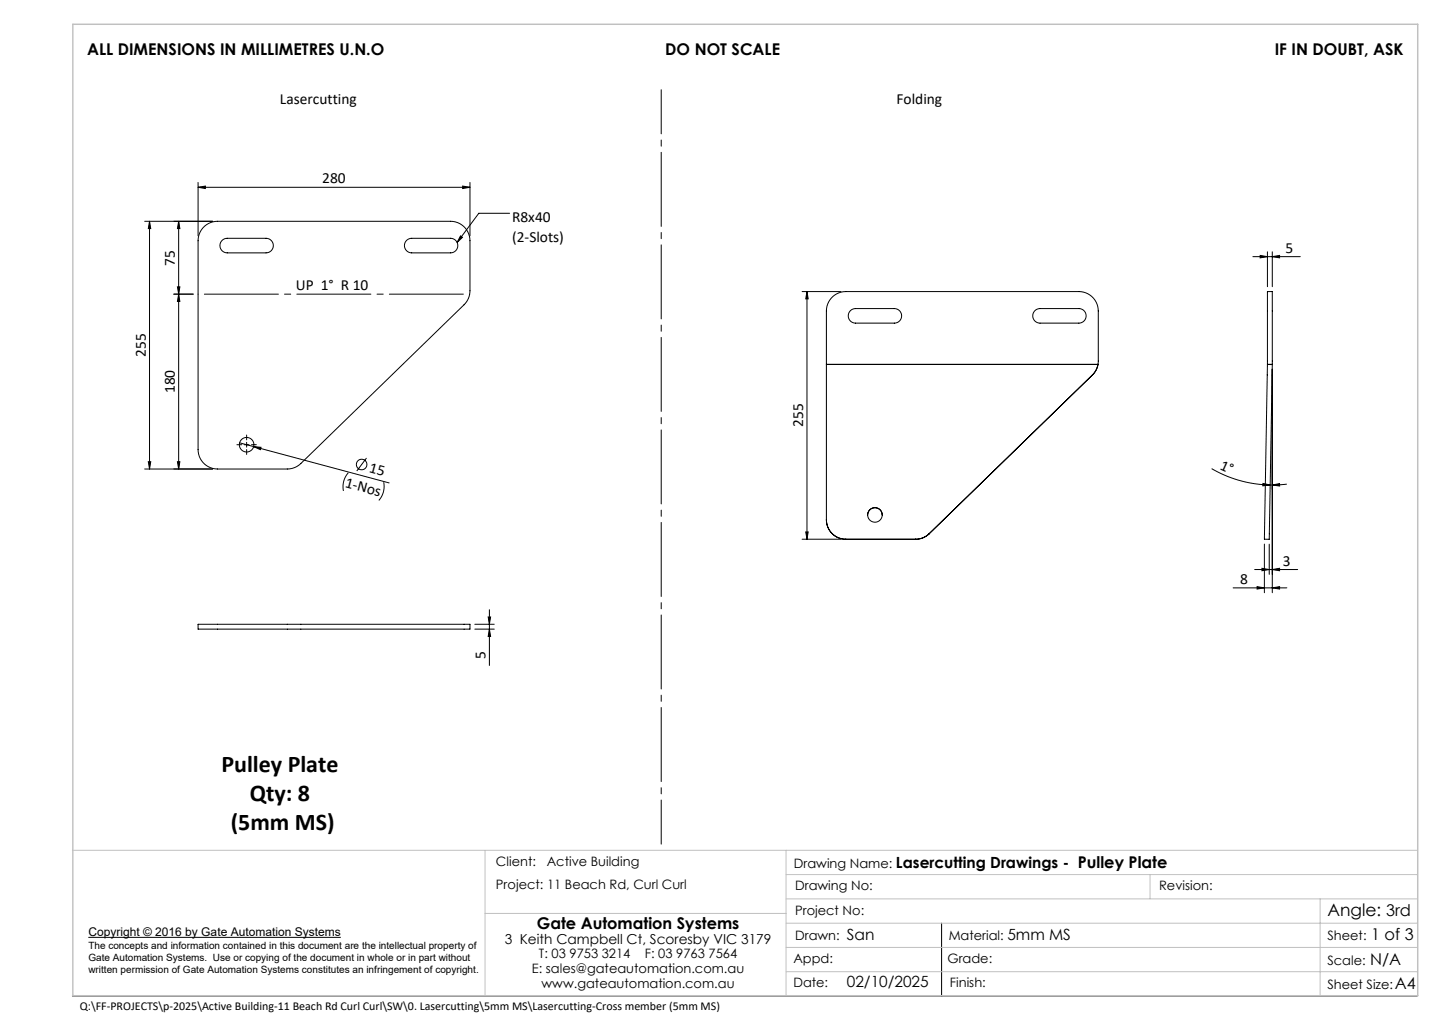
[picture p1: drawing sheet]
<svg xmlns="http://www.w3.org/2000/svg" width="297mm" height="210mm" viewBox="0 0 297 210" stroke-linecap="round" stroke-linejoin="round" font-family="sans-serif">
<g fill="none" stroke="#000" stroke-width=".21">
<path d="M40.8 38.6l1.5-.3v.5zM40.8 37.6v11M40.8 38.6h56M95.3 38.3l1.5 .3-1.5 .2zM96.8 37.6v11M30.8 45.6l.2 1.5h-.5zM30.8 45.6v51M36.5 59.1h.5l-.2 1.5zM36.8 45.6v51M36.8 45.6l.2 1.5h-.5zM42.1 46.6l1.3-.8 1.4-.2h48a4 4 0 0 1 4 4v10.3a4 4 0 0 1-1.2 2.8l-33.6 32.7a4 4 0 0 1-2.8 1.2h-14.4a4 4 0 0 1-4-4v-43l.1-1 .4-.9zM43.8 45.6h-14"/>
<path d="M45.7 49.5l.5-.3 .6-.1h8a1.5 1.5 0 0 1 1.5 1.5 1.5 1.5 0 0 1-1.5 1.5h-8a1.5 1.5 0 0 1-1.4-1 1.5 1.5 0 0 1 .3-1.6zM83.7 49.5l.5-.3 .6-.1h8a1.5 1.5 0 0 1 1.5 1.5 1.5 1.5 0 0 1-1.5 1.5h-8a1.5 1.5 0 0 1-1.4-1 1.5 1.5 0 0 1 .3-1.6zM94.8 48.6l.4 .3-1 1zM105 43.9h-6.4l-4.4 6M258 52.8h9.8M259.5 52.6l1.5 .2-1.5 .3zM261 51.8v7.2M262 52.8l1.5-.2v.5zM262 51.8v7.2M35.8 60.6h4M36.8 60.6l.2 1.5h-.5zM165.2 60h8"/>
<path d="M166.2 60l.3 1.5h-.5zM166.2 60v51M170.2 75h.1M175.1 64l.5-.4 .6-.1h8a1.5 1.5 0 0 1 1.5 1.5 1.5 1.5 0 0 1-1.5 1.5h-8a1.5 1.5 0 0 1-1.4-.9 1.5 1.5 0 0 1 .3-1.6zM213.1 64l.5-.4 .6-.1h8a1.5 1.5 0 0 1 1.5 1.5 1.5 1.5 0 0 1-1.5 1.5h-8a1.5 1.5 0 0 1-1.4-.9 1.5 1.5 0 0 1 .3-1.6zM225 77.2l-33.6 32.7M226.1 75a4 4 0 0 1-1.1 2.2M226.1 75v.1a4 4 0 0 1-1.1 2.1M226.2 75v-11a4 4 0 0 0-4-4h-48a4 4 0 0 0-4 4v43a4 4 0 0 0 4 4M226.2 75h-.1M226.2 75h-56M261 75l-.6 36h1l.6-35.9"/>
<path d="M261 75l1 .1M261 75v-15h1v15M261 75h1M261 75h.1M262 76v46M262 75v.1M30.5 95.1h.5l-.2 1.5zM36.5 95.1h.5l-.2 1.5zM43.8 96.6h-14M49.3 91.2l30.8 8.2M50.3 91.6h1M50.8 91.1v1"/>
<path d="M52.2 91.9l1.6 .2-.2 .5zM71.7 97.3a4.3 4.3 0 0 0-1 3.8M75.5 94.3l-2 2.7M79 99.3a4.3 4.3 0 0 1-1 3.7M249.5 96.5a24.8 24.8 0 0 0 12.1 3.4M260.1 99.5l1.5 .4-1.5 .1zM261.6 99.9h.4M262 99.9l1.5-.3 .1 .5zM265 99.7l-3 .2M165.2 111h8M166 109.5h.5l-.3 1.5zM170.2 107a4 4 0 0 0 4 4"/>
<path d="M174.2 111h14.4M174.2 111h.1M178.7 106a1.5 1.5 0 0 1 1.5-1.5 1.5 1.5 0 0 1 1.5 1.5M188.6 111h.1M191.4 109.9a4 4 0 0 1-2.8 1.1M191.4 109.9h.1M258.4 117.3h8.9M259.9 117l1.5 .3-1.5 .2zM260.4 112v10M261.4 112v6.3M262 117.3l1.5-.3v.5zM40.8 128.5h56v1h-56z"/>
<path d="M97.8 129.5h4M97.8 128.5h4M100.5 127h.5l-.2 1.5zM100.8 129.5l.2 1.5h-.5zM100.8 125.5v11.5M254 121h11M258.9 120.8l1.5 .2-1.5 .3zM262 121l1.5-.2v.5zM18.2 193h52M193.9 190.1v15M14.9 205.1h277"/>
<circle cx="50.8" cy="91.6" r="1.5"/>
<circle cx="74.5" cy="95.6" r="1.09"/>
<circle cx="180.2" cy="106" r="1.5"/>
</g>
<path d="M14.9 175.1h277M99.9 175.1v30M161.9 175.1v30M99.9 188.1h62M161.9 195.1h130M161.9 190.1h130M161.9 185.1h130M161.9 180.1h130M236.9 180.1v5M271.9 185.1v20M161.9 200.1h130" fill="none" stroke="#c0c0c0" stroke-width=".21"/>
<path d="M15 5h277v200h-277z" fill="none" stroke="#c0c0c0" stroke-width=".3"/>
<path d="M49.8 91.6h-1M50.8 90.6v-1M50.8 92.6v1M51.8 91.6h1" fill="none" stroke="#000" stroke-width=".21" stroke-dasharray="15.2 1.3 1.3 1.3"/>
<path d="M136.2 18.5v155.3" fill="none" stroke="#000" stroke-width=".21" stroke-dasharray="15.2 1.3 1.3 1.3" stroke-dashoffset="6.2"/>
<path d="M40.8 60.6h55.9" fill="none" stroke="#000" stroke-width=".21" stroke-dasharray="15.2 1.3 1.3 1.3" stroke-dashoffset="-1.3"/>
<g fill="#000">
<path d="M94.8 48.6l.4 .3-1 1zM52.2 91.9l1.6 .2-.2 .5z"/>
<path d="M40.8 38.6l1.5-.3v.5zM95.3 38.3l1.5 .3-1.5 .2z"/>
<path d="M262 52.8l1.5-.2v.5zM259.5 52.6l1.5 .2-1.5 .3z"/>
<path d="M36.5 59.1h.5l-.2 1.5zM36.8 45.6l.2 1.5h-.5z"/>
<path d="M36.8 60.6l.2 1.5h-.5zM36.5 95.1h.5l-.2 1.5z"/>
<path d="M30.5 95.1h.5l-.2 1.5zM30.8 45.6l.2 1.5h-.5zM166 109.5h.5l-.3 1.5zM166.2 60l.3 1.5h-.5z"/>
<path d="M260.1 99.5l1.5 .4-1.5 .1zM262 99.9l1.5-.3 .1 .5z"/>
<path d="M100.8 129.5l.2 1.5h-.5zM100.5 127h.5l-.2 1.5z"/>
<path d="M258.9 120.8l1.5 .2-1.5 .3zM262 121l1.5-.2v.5zM259.9 117l1.5 .3-1.5 .2zM262 117.3l1.5-.3v.5z"/>
</g>
<g font-size="4.9">
<text x="45.6" y="159">Pulley Plate</text>
<text x="51.4" y="165">Qty: 8</text>
<text x="47.5" y="170.9">(5mm MS)</text>
</g>
<text font-size="3.5" x="273.4" y="188.6">Angle: 3rd</text>
<g font-size="3.3">
<text x="17.9" y="11.4">ALL DIMENSIONS IN MILLIMETRES U.N.O</text>
<text x="137" y="11.4">DO NOT SCALE</text>
<text x="262.6" y="11.4">IF IN DOUBT, ASK</text>
<text x="110.5" y="191.3">Gate Automation Systems</text>
<text x="282.4" y="193.6">1 of 3</text>
<text x="282.2" y="198.6">N/A</text>
<text x="287.3" y="203.6">A4</text>
</g>
<g font-size="3.2">
<text x="57.7" y="21.5">Lasercutting</text>
<text x="184.6" y="21.5">Folding</text>
<text x="66.4" y="37.8">280</text>
<text x="105.5" y="45.6">R8x40</text>
<text x="105.5" y="49.8">(2-Slots)</text>
<text x="264.8" y="52">5</text>
<text x="36" y="54.7" transform="rotate(-90 36 54.7)">75</text>
<text x="61" y="59.8">UP 1° R 10</text>
<text x="30" y="73.5" transform="rotate(-90 30 73.5)">255</text>
<text x="36" y="81" transform="rotate(-90 36 81)">180</text>
<text x="165.4" y="87.9" transform="rotate(-90 165.4 87.9)">255</text>
<text x="70.9" y="100.3" transform="rotate(15 70.9 100.3)">1-Nos</text>
<text x="75.9" y="97.2" transform="rotate(15 75.9 97.2)">15</text>
<text x="251.1" y="96.5" transform="rotate(24 251.1 96.5)">1°</text>
<text x="264.2" y="116.5">3</text>
<text x="255.4" y="120.2">8</text>
<text x="100" y="135.6" transform="rotate(-90 100 135.6)">5</text>
<text x="184.5" y="178.8">Lasercutting Drawings - Pulley Plate</text>
<text x="174.4" y="193.5">San</text>
<text x="207.5" y="193.5">5mm MS</text>
<text x="174.4" y="203.3">02/10/2025</text>
</g>
<text font-size="2.8" x="103.9" y="194.3">3 Keith Campbell Ct, Scoresby VIC 3179</text>
<g font-size="2.7">
<text x="102.2" y="178.2">Client:</text>
<text x="112.6" y="178.2">Active Building</text>
<text x="163.5" y="178.7">Drawing Name:</text>
<text x="102.2" y="183">Project: 11 Beach Rd, Curl Curl</text>
<text x="163.8" y="183.3">Drawing No:</text>
<text x="238.7" y="183.2">Revision:</text>
<text x="163.8" y="188.5">Project No:</text>
<text x="111" y="197.3">T: 03 9753 3214</text>
<text x="132.8" y="197.3">F: 03 9763 7564</text>
<text x="163.8" y="193.5">Drawn:</text>
<text x="195.4" y="193.5">Material:</text>
<text x="273.4" y="193.6">Sheet:</text>
<text x="109.5" y="200.3">E: sales@gateautomation.com.au</text>
<text x="111.5" y="203.3">www.gateautomation.com.au</text>
<text x="163.4" y="203.3">Date:</text>
<text x="163.4" y="198.3">Appd:</text>
<text x="195.1" y="198.3">Grade:</text>
<text x="195.7" y="203.3">Finish:</text>
<text x="273.4" y="198.6">Scale:</text>
<text x="273.4" y="203.6">Sheet Size:</text>
</g>
<g font-size="2.5">
<text x="18.2" y="192.7">Copyright © 2016 by Gate Automation Systems</text>
<text x="16.4" y="208">Q:\FF-PROJECTS\p-2025\Active Building-11 Beach Rd Curl Curl\SW\0. Lasercutting\5mm MS\Lasercutting-Cross member (5mm MS)</text>
</g>
<g font-size="2.1">
<text x="18.2" y="195.3">The concepts and information contained in this document are the intellectual property of</text>
<text x="18.2" y="197.8">Gate Automation Systems. Use or copying of the document in whole or in part without</text>
<text x="18.2" y="200.3">written permission of Gate Automation Systems constitutes an infringement of copyright.</text>
</g>
</svg>
